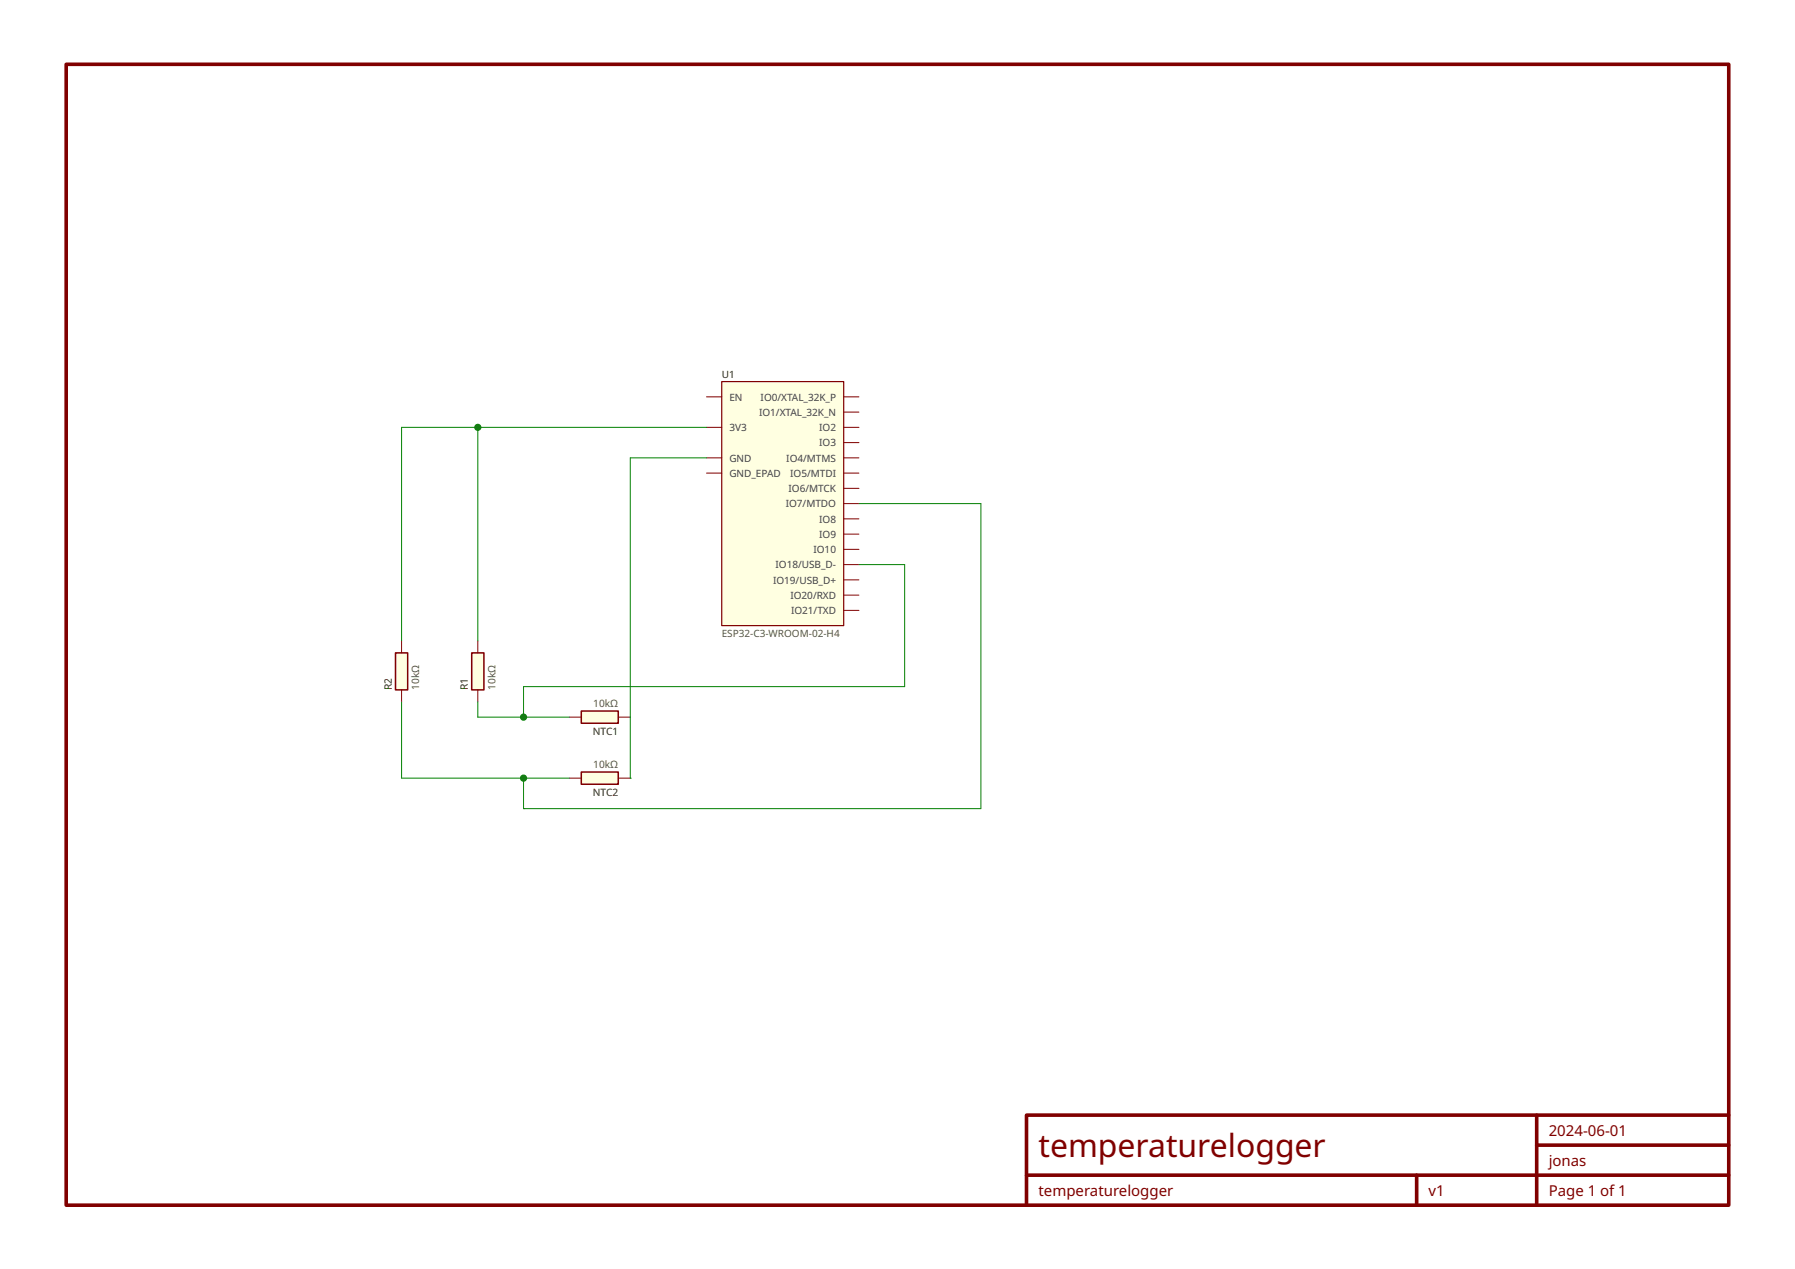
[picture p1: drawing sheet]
<svg xmlns="http://www.w3.org/2000/svg" width="297mm" height="210mm" viewBox="0 0 297 210" stroke-linecap="round" stroke-linejoin="round" font-family="sans-serif">
<path d="M119.4 63.1h20.2v40.4h-20.2z" fill-rule="evenodd" fill="#ffffe1" stroke="#800000" stroke-width=".2"/>
<g fill="none" stroke="#800000" stroke-width=".17">
<path d="M116.9 70.7h2.5M116.9 75.7h2.5M116.9 65.6h2.5M116.9 78.3h2.5M139.6 70.7h2.5M139.6 75.7h2.5M139.6 68.2h2.5M139.6 65.6h2.5M139.6 78.3h2.5M139.6 73.2h2.5M139.6 83.3h2.5M139.6 80.8h2.5"/>
<path d="M139.6 90.9h2.5M139.6 95.9h2.5M139.6 93.4h2.5M139.6 85.8h2.5M139.6 88.3h2.5M139.6 98.4h2.5M139.6 101h2.5"/>
</g>
<path d="M78.1 108h2v6.1h-2z" fill-rule="evenodd" fill="#ffffe1" stroke="#800000" stroke-width=".25"/>
<path d="M79.1 106v2M79.1 114.1v2" fill="none" stroke="#800000" stroke-width=".17"/>
<path d="M11 10.6h275.1v188.7h-275.1zM169.9 194.4h116.2M234.4 194.4v4.9M254.3 184.5v14.8M254.3 189.4h31.8M286.1 184.5h-116.2v14.8" fill="none" stroke="#800000" stroke-width=".6"/>
<path d="M96.2 127.7h6.1v2h-6.1z" fill-rule="evenodd" fill="#ffffe1" stroke="#800000" stroke-width=".25"/>
<path d="M94.2 128.7h2M102.3 128.7h2" fill="none" stroke="#800000" stroke-width=".17"/>
<path d="M65.4 108h2.1v6.1h-2.1z" fill-rule="evenodd" fill="#ffffe1" stroke="#800000" stroke-width=".25"/>
<path d="M66.5 106v2M66.5 114.1v2" fill="none" stroke="#800000" stroke-width=".17"/>
<path d="M96.2 117.6h6.1v2h-6.1z" fill-rule="evenodd" fill="#ffffe1" stroke="#800000" stroke-width=".25"/>
<path d="M94.2 118.6h2M102.3 118.6h2" fill="none" stroke="#800000" stroke-width=".17"/>
<path d="M79.1 70.7v35.3M116.9 75.7h-12.6v53M116.9 70.7h-50.4v35.3M142.1 93.4h7.6v20.2h-63.1v5M142.1 83.3h20.2v50.5h-75.7v-5.1M66.5 116.1v12.6h27.7M79.1 116.1v2.5h15.1M86.6 133.8h.1M104.3 128.7h.1" fill="none" stroke="#008000" stroke-width=".17"/>
<g fill="#008000">
<circle cx="86.6" cy="118.6" r=".6"/>
<circle cx="79.1" cy="70.7" r=".6"/>
<circle cx="86.6" cy="128.7" r=".6"/>
</g>
<text font-size="5.3" fill="#800000" x="171.9" y="191.5">temperaturelogger</text>
<g font-size="2.5" fill="#800000">
<text x="256.3" y="187.9">2024-06-01</text>
<text x="171.9" y="197.9">temperaturelogger</text>
<text x="236.4" y="197.9">v1</text>
<text x="256.3" y="197.9">Page 1 of 1</text>
<text x="256.3" y="192.9">jonas</text>
</g>
<g font-size="1.7" fill="#202020">
<text x="119.4" y="62.5">U1</text>
<text x="64.8" y="114.1" transform="rotate(-90 64.8 114.1)">R2</text>
<text x="77.4" y="114.1" transform="rotate(-90 77.4 114.1)">R1</text>
<text x="98.1" y="121.5">NTC1</text>
<text x="98.1" y="131.6">NTC2</text>
</g>
<g font-size="1.7" fill="#404040">
<text x="120.7" y="71.3">3V3</text>
<text x="120.7" y="66.3">EN</text>
<text x="125.6" y="68.8">IO1/XTAL_32K_N</text>
<text x="125.9" y="66.3">IO0/XTAL_32K_P</text>
<text x="135.6" y="71.3">IO2</text>
<text x="120.7" y="76.4">GND</text>
<text x="130.1" y="76.4">IO4/MTMS</text>
<text x="135.6" y="73.8">IO3</text>
<text x="120.7" y="78.9">GND_EPAD</text>
<text x="130" y="83.9">IO7/MTDO</text>
<text x="130.5" y="81.4">IO6/MTCK</text>
<text x="130.8" y="78.9">IO5/MTDI</text>
<text x="135.6" y="86.4">IO8</text>
<text x="135.6" y="89">IO9</text>
<text x="128.3" y="94">IO18/USB_D-</text>
<text x="134.6" y="91.5">IO10</text>
<text x="127.9" y="96.5">IO19/USB_D+</text>
<text x="130.8" y="99.1">IO20/RXD</text>
<text x="130.9" y="101.6">IO21/TXD</text>
</g>
<g font-size="1.7" fill="#505050">
<text x="119.4" y="105.3">ESP32-C3-WROOM-02-H4</text>
<text x="69.4" y="114.1" transform="rotate(-90 69.4 114.1)">10kΩ</text>
<text x="82" y="114.1" transform="rotate(-90 82 114.1)">10kΩ</text>
<text x="98.2" y="117">10kΩ</text>
<text x="98.2" y="127.1">10kΩ</text>
</g>
</svg>
